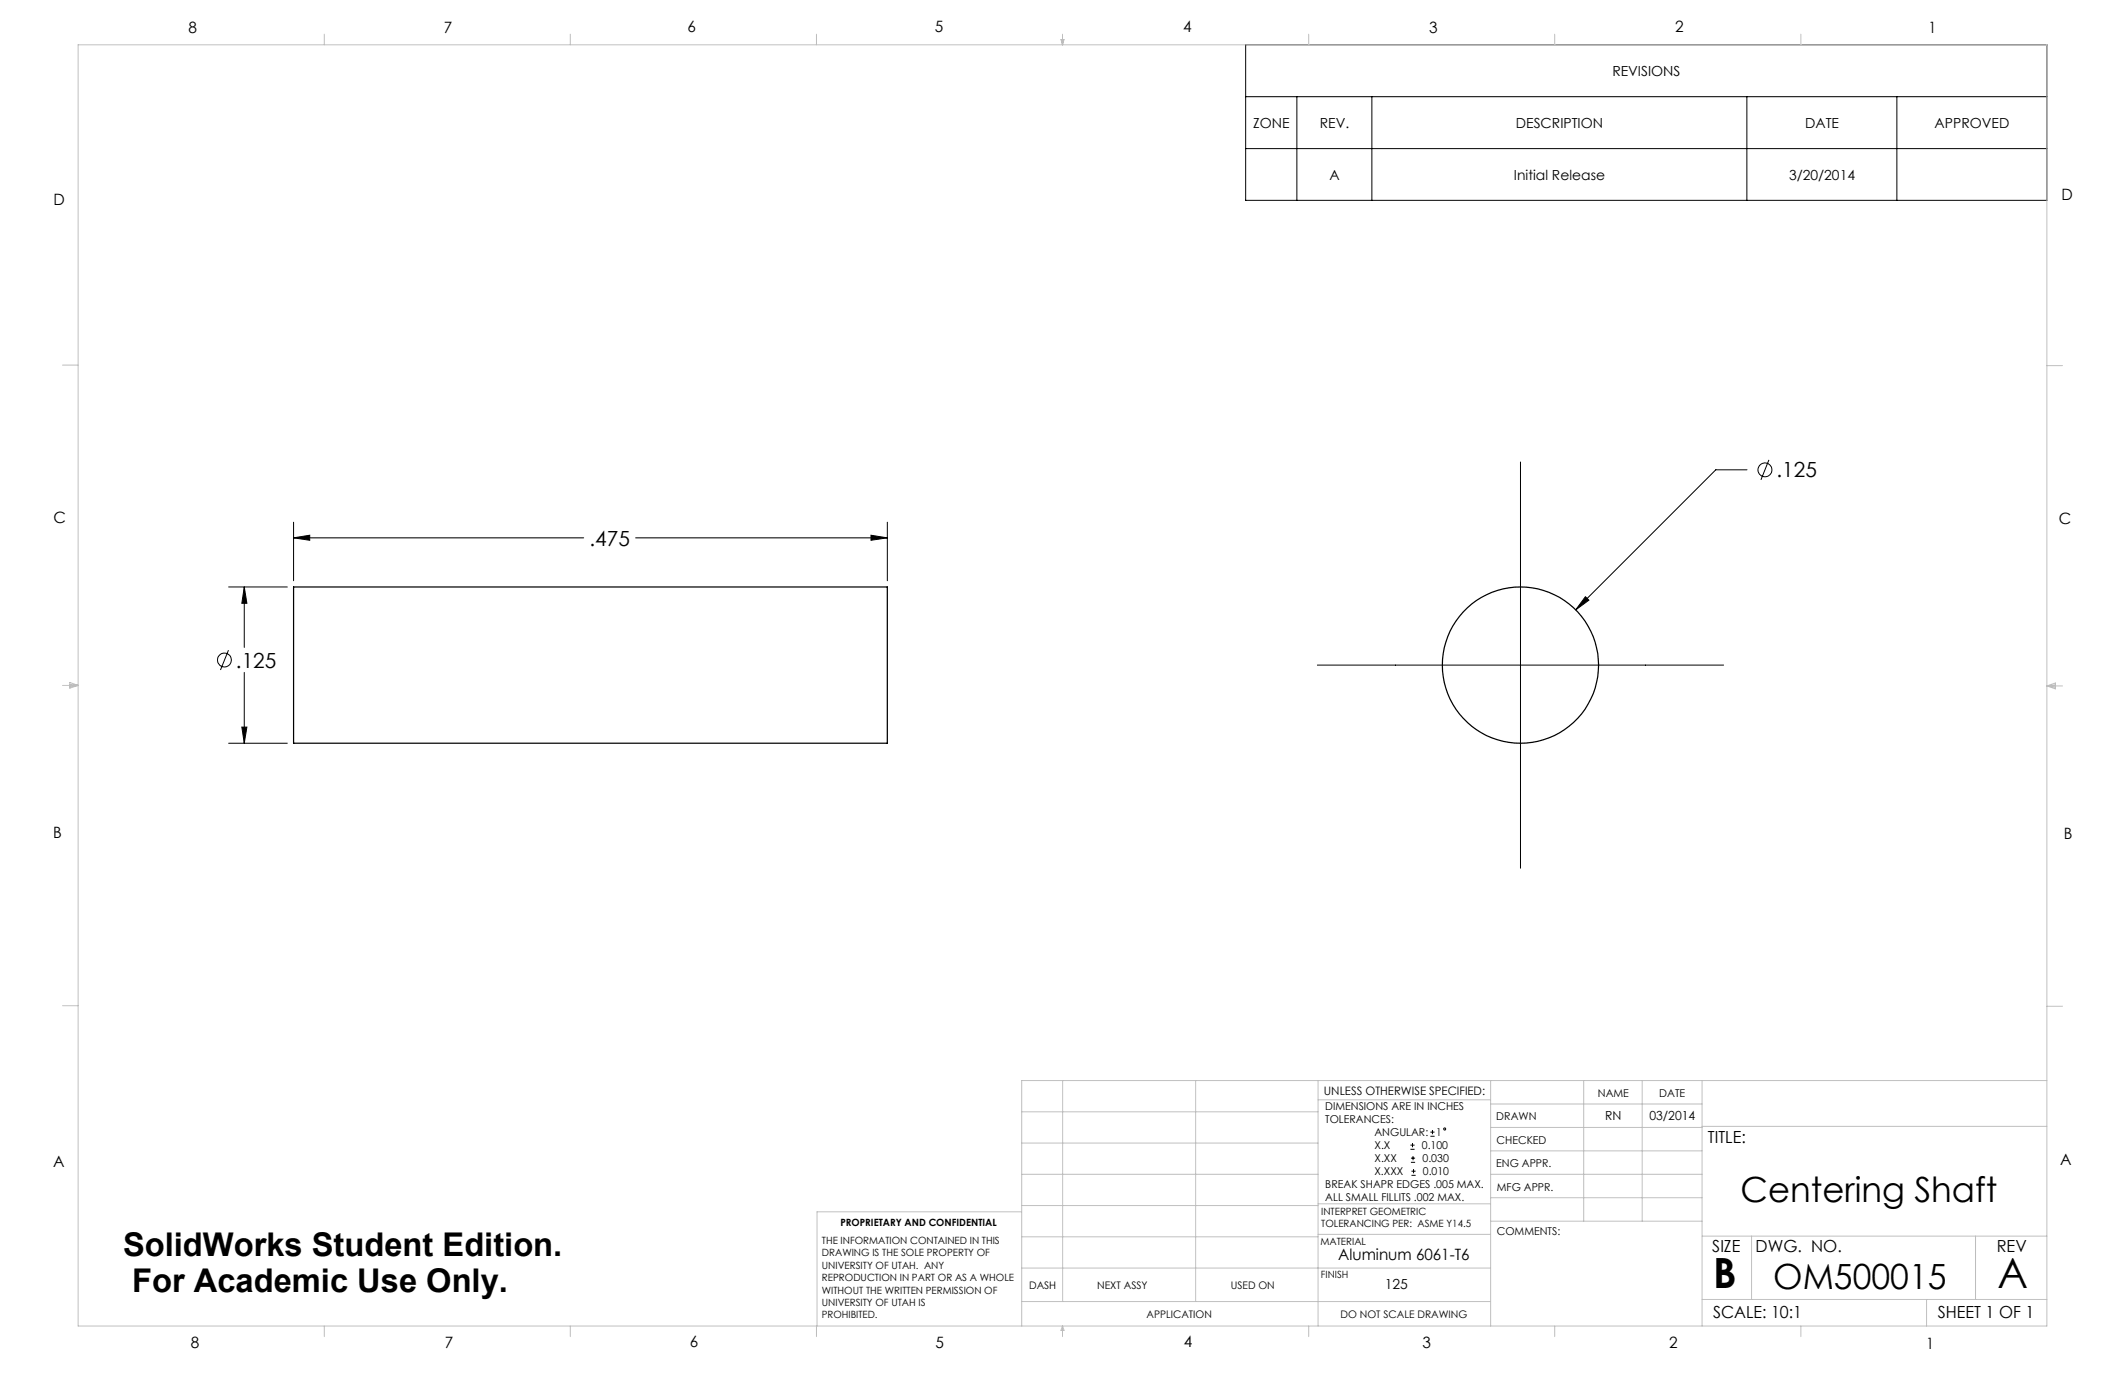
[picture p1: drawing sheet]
<svg xmlns="http://www.w3.org/2000/svg" width="432mm" height="279mm" viewBox="0 0 432 279" stroke-linecap="round" stroke-linejoin="round" font-family="sans-serif">
<g fill="none" stroke="#000" stroke-width=".2">
<path d="M253.1 9.1h162.8v31.6h-162.8zM253.1 19.6h162.8M263.5 19.6v21.1M278.8 19.6v21.1M355 19.6v21.1M385.4 19.6v21.1M253.1 30.2h162.8M309 93.9v82.5M355 95.5h-6.3l-28.5 28.4M359.4 93.5l-1.6 4M46.5 119.3h11.9M49.6 119.3l.6 3.3h-1.1z"/>
<path d="M49.6 119.3v12.3M59.7 109.3l3.2-.5v1zM59.7 106.1v11.9M59.7 109.3h58.9M129.2 109.3h51.1M177 108.8l3.3 .5-3.3 .5zM180.3 106.1v11.9M46.4 132.1l-1.6 4M49.6 136.6v14.4M267.7 135.1h82.5M322.2 121.2l.7 .8-2.7 1.9zM46.5 151h11.9"/>
<path d="M49.1 147.7h1.1l-.6 3.3zM286.6 233.5h.8M286.6 232.7h.8M286.7 236.2h.8M286.7 235.3h.8M286.8 238.8h.9M286.8 238h.9M287 232.3v.8M287.1 234.9v.9M287.2 237.6v.8M290.7 230.9h.8M290.7 230h.8"/>
<path d="M291.1 229.6v.9"/>
<circle cx="358.6" cy="95.5" r="1.41"/>
<circle cx="45.6" cy="134.1" r="1.42"/>
<circle cx="293.5" cy="229.4" r=".21"/>
</g>
<g fill="none" stroke="#c0c0c0" stroke-width=".2">
<path d="M15.9 9.1h400v260.4h-400zM65.9 6.9v2.2M115.9 6.9v2.2M165.9 6.9v2.2M215.6 8h.6l-.3 1.1zM215.7 8l.2 1.1M215.9 6.9v2.2M216 8l-.1 1.1M265.9 6.9v2.2M315.9 6.9v2.2M365.9 6.9v2.2M12.7 74.2h3.2"/>
<path d="M415.9 74.3h3.2M12.7 139.3h3.2M14.2 139.1l1.7 .2M14.2 138.7l1.7 .6-1.7 .5zM15.9 139.3l-1.7 .3M415.9 139.4h3.2M415.9 139.4l1.8-.6v1.2zM415.9 139.4l1.8 .3M417.7 139.2l-1.8 .2M12.7 204.4h3.2M215.9 219.6v44.9M243 219.6v44.9"/>
<path d="M267.8 219.6v49.9M302.9 219.6v49.9M321.8 219.6v28.5M333.7 219.6v28.5M345.9 219.6v49.9M415.9 204.5h3.2M415.9 219.6h-208.3v49.9M207.6 238.6h60.2M207.6 232.3h60.2M207.6 225.9h60.2M267.8 223.5h35.1M302.9 233.9h43"/>
<path d="M302.9 229.1h43M302.9 224.3h43M302.9 238.6h43M345.9 228.9h70M207.6 257.7h95.3M207.6 251.3h60.2M207.6 245h60.2M207.6 246.2h-41.6v23.3M267.8 250.8h35.1M267.8 244.6h35.1M302.9 248.1h43M302.9 243.4h43"/>
<path d="M345.9 251.2h70M355.9 251.2v12.9M401.4 251.2v12.9M65.9 269.5v2.1M115.9 269.5v2.1M165.9 269.5v2.1M207.6 264.5h95.3M215.9 269.5v2.1M215.9 269.5l.3 .8h-.6zM265.9 269.5v2.1M315.9 269.5v2.1M345.9 264.1h70"/>
<path d="M365.9 269.5v2.1M391.5 264.1v5.4"/>
</g>
<path d="M177 108.8l3.3 .5-3.3 .5zM59.7 109.3l3.2-.5v1zM49.6 119.3l.6 3.3h-1.1zM49.1 147.7h1.1l-.6 3.3zM322.2 121.2l-2 2.7 2.7-1.9z" fill="#000"/>
<g fill="none" stroke="#000" stroke-width=".25">
<path d="M59.7 119.3h120.6v31.7h-120.6z"/>
<circle cx="309" cy="135.1" r="15.9"/>
</g>
<g font-size="8.5">
<text x="348.1" y="261.8">B</text>
<text x="405.9" y="261.6">A</text>
</g>
<g font-size="7.1">
<text x="353.7" y="244.2">Centering Shaft</text>
<text x="360.3" y="261.9">OM500015</text>
</g>
<g font-size="6.6">
<text x="25" y="255.3">SolidWorks Student Edition.</text>
<text x="26.8" y="262.5">For Academic Use Only.</text>
</g>
<g font-size="4.2">
<text x="361" y="97">.125</text>
<text x="119.8" y="110.9">.475</text>
<text x="47.9" y="135.6">.125</text>
</g>
<g font-size="3.4">
<text x="347.1" y="232.3">TITLE:</text>
<text x="347.9" y="254.3">SIZE</text>
<text x="356.7" y="254.4">DWG. NO.</text>
<text x="405.7" y="254.5">REV</text>
<text x="348.1" y="267.9">SCALE: 10:1</text>
<text x="393.8" y="267.9">SHEET 1 OF 1</text>
</g>
<g font-size="3.2">
<text x="38.3" y="6.7">8</text>
<text x="90.2" y="6.7">7</text>
<text x="139.7" y="6.5">6</text>
<text x="190" y="6.5">5</text>
<text x="240.4" y="6.5">4</text>
<text x="290.4" y="6.7">3</text>
<text x="340.4" y="6.5">2</text>
<text x="391.9" y="6.7">1</text>
<text x="10.9" y="41.6">D</text>
<text x="418.9" y="40.7">D</text>
<text x="10.9" y="106.3">C</text>
<text x="418.4" y="106.4">C</text>
<text x="10.8" y="170.2">B</text>
<text x="419.4" y="170.6">B</text>
<text x="10.8" y="237.2">A</text>
<text x="418.6" y="236.8">A</text>
<text x="271.9" y="256.1">Aluminum 6061-T6</text>
<text x="38.8" y="273.8">8</text>
<text x="90.4" y="273.8">7</text>
<text x="140.2" y="273.8">6</text>
<text x="190.1" y="273.9">5</text>
<text x="240.5" y="273.8">4</text>
<text x="289" y="273.9">3</text>
<text x="339.1" y="273.8">2</text>
<text x="391.4" y="274.1">1</text>
</g>
<g font-size="2.8">
<text x="327.6" y="15.4">REVISIONS</text>
<text x="254.6" y="26">ZONE</text>
<text x="268.2" y="26">REV.</text>
<text x="308" y="26">DESCRIPTION</text>
<text x="366.8" y="26">DATE</text>
<text x="393.1" y="26">APPROVED</text>
<text x="270.1" y="36.5">A</text>
<text x="307.6" y="36.5">Initial Release</text>
<text x="363.5" y="36.5">3/20/2014</text>
<text x="281.4" y="261.9">125</text>
</g>
<g font-size="2.5">
<text x="326.2" y="227.6">RN</text>
<text x="335.2" y="227.7">03/2014</text>
</g>
<text font-size="2.4" x="269" y="222.4">UNLESS OTHERWISE SPECIFIED:</text>
<g font-size="2.2">
<text x="269.3" y="225.6">DIMENSIONS ARE IN INCHES</text>
<text x="304.1" y="227.7">DRAWN</text>
<text x="324.7" y="222.9">NAME</text>
<text x="337.2" y="222.9">DATE</text>
<text x="269.3" y="228.2">TOLERANCES:</text>
<text x="279.3" y="233.5">X.X</text>
<text x="279.3" y="230.9">ANGULAR:</text>
<text x="288.9" y="233.5">0.100</text>
<text x="291.8" y="230.9">1</text>
<text x="304.1" y="232.6">CHECKED</text>
<text x="279.3" y="236.2">X.XX</text>
<text x="279.3" y="238.8">X.XXX</text>
<text x="289" y="236.2">0.030</text>
<text x="289.1" y="238.8">0.010</text>
<text x="304" y="237.2">ENG APPR.</text>
<text x="269.3" y="241.5">BREAK SHAPR EDGES .005 MAX.</text>
<text x="269.3" y="244.1">ALL SMALL FILLITS .002 MAX.</text>
<text x="304.2" y="241.9">MFG APPR.</text>
<text x="304.1" y="250.9">COMMENTS:</text>
</g>
<g font-size="2.1">
<text x="209.1" y="261.9">DASH</text>
<text x="223" y="261.9">NEXT ASSY</text>
<text x="250.1" y="261.9">USED ON</text>
<text x="233" y="267.8">APPLICATION</text>
<text x="272.4" y="267.8">DO NOT SCALE DRAWING</text>
</g>
<g font-size="2">
<text x="170.8" y="249.2">PROPRIETARY AND CONFIDENTIAL</text>
<text x="268.5" y="246.8">INTERPRET GEOMETRIC</text>
<text x="268.5" y="249.4">TOLERANCING PER: ASME Y14.5</text>
<text x="167" y="252.8">THE INFORMATION CONTAINED IN THIS</text>
<text x="167" y="255.3">DRAWING IS THE SOLE PROPERTY OF</text>
<text x="167" y="257.8">UNIVERSITY OF UTAH. ANY</text>
<text x="268.3" y="252.9">MATERIAL</text>
<text x="167" y="260.3">REPRODUCTION IN PART OR AS A WHOLE</text>
<text x="167" y="262.9">WITHOUT THE WRITTEN PERMISSION OF</text>
<text x="268.4" y="259.7">FINISH</text>
<text x="167" y="265.4">UNIVERSITY OF UTAH IS</text>
<text x="167" y="267.9">PROHIBITED.</text>
</g>
</svg>
